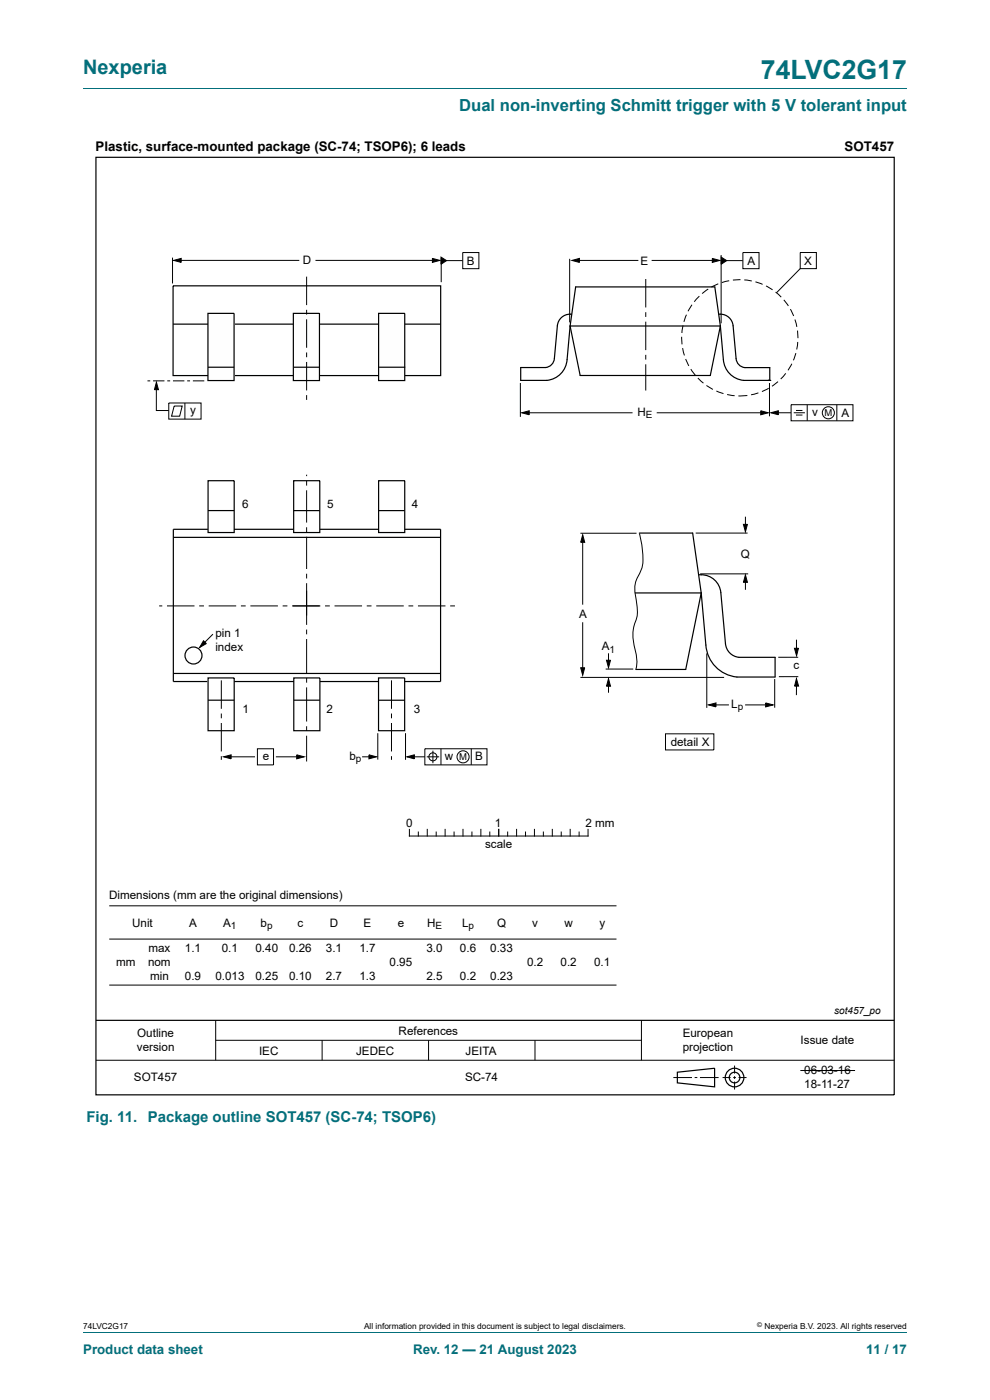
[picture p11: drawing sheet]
<svg xmlns="http://www.w3.org/2000/svg" width="210mm" height="297mm" viewBox="0 0 210 297" stroke-linecap="round" stroke-linejoin="round" font-family="sans-serif">
<path d="M17.6 18.8h174.8" fill="none" stroke="#036f7b" stroke-width=".21"/>
<g fill="none" stroke="#000" stroke-width=".21">
<path d="M36.6 54.7v5.4M36.8 55.2l1.6-.4v.9zM37.8 55.2h25.7M66.9 55.2h25.6M91.7 54.8l1.6 .4-1.6 .5zM93.5 54.5l1.2 .8-1.2 .8zM93.6 54.8v5.1M94.1 55.3h4M98.2 53.6h3.4v3.4h-3.4zM120.8 54.9v13.5M121.3 55.2l1.6-.4v.9zM122 55.2h13.4"/>
<path d="M137 59.2v6M138.2 55.2h13.7M151.1 54.8l1.6 .4-1.6 .5zM153 54.1v14.5M153 54.5l1.1 .8-1.1 .8zM153.5 55.3h4.1M154.7 59.6l-1.6 .3M157.1 59.3l-1.6 .1M157.6 53.6h3.4v3.4h-3.4zM157.9 59.4l1.6 .2M160.2 59.8l1.6 .5M169.7 53.6h3.5v3.4h-3.5z"/>
<path d="M169.7 57l-5 5.1M137 66.2v1M137 68.2v6.1M137 75.3v1M137 77.3v5.5M144.6 71.4l.1 1.7M144.8 73.8l.4 1.6M144.9 69.1l-.3 1.5M145.4 76.2l.7 1.4M145.6 66.8l-.5 1.5M146.5 78.3l1 1.3M146.8 64.6l-.8 1.4"/>
<path d="M148.3 62.8l-1 1.2M150.2 61.3l-1.3 1M152.4 60.2l-1.5 .7M162.5 60.7l1.4 .8M164.5 62l1.2 1M166.3 63.6l.9 1.3M166.7 79.2l-1.1 1.2M167.7 65.6l.7 1.4M168 77.2l-.8 1.4M168.6 67.8l.4 1.5M168.8 74.9l-.5 1.5M169.2 70.1l.1 1.6"/>
<path d="M169.2 72.5l-.2 1.6M31.3 80.8h.6M32.5 80.8h2.4M33.2 81.6v5.5h2.6M33.2 81.1l.4 1.6h-.8zM35.5 80.8h.6M35.8 85.5h6.9v3.4h-6.9zM36.7 80.8h2.4M36.9 86.1h1.7l-.5 2.2h-1.7zM39.2 85.5v3.4M39.7 80.8h.6M40.9 80.8h2.4"/>
<path d="M110.4 81.3v7.1M110.7 87.6l1.6-.5v.9zM111.5 87.6h22.7M139.3 87.6h22.7M148 80.2l1.2 1.1M149.8 81.8l1.4 .8M152 82.9l1.5 .6M154.2 83.7l1.6 .2M158.5 83.9l-1.9 .1M160.9 83.3l-1.6 .5M161.4 87.1l1.6 .5-1.6 .4zM163.1 82.4l-1.5 .7"/>
<path d="M163.2 81.3v7M163.5 87.6l1.6-.5v.9zM164.4 87.6h3.4M165 81l-1.2 .9M167.8 85.9h13.1v3.4h-13.1zM168.4 87.6h2.3M168.8 87.1h1.4M168.8 88h1.4M171.2 85.9v3.4M177.5 85.9v3.4M65 100.7v.3M65 102v1"/>
<path d="M65 104v6.9M65 111.9v1M65 113.9v6.8M123.1 113.1h11.9M123.6 113.5l.4 1.5h-.8zM123.6 114.7v13.6M135.6 113.2a17.6 17.6 0 0 1 .6 7.3l-.9 1.8a5.3 5.3 0 0 0-.5 3.9l.2 1.5a7.4 7.4 0 0 1-.5 5.1 11 11 0 0 0 .4 5.9 6.6 6.6 0 0 1 0 3.3M147.6 113.1h11M157.7 111.2h.8l-.4 1.6zM158.1 109.6v2.4M33.8 128.5h.6M35.4 128.5h5.9"/>
<path d="M42.3 128.5h1M43.2 135.9l.6 .6-1.5 .9zM44.3 128.5h5.8M45.2 134.5l-2.2 2.2M51.1 128.5h1M53.1 128.5h5.8M60 128.5h1M62 128.5h5.9M65 121.7v1M65 123.7v8.9M65 133.6v1M65 135.6v7.2"/>
<path d="M69 128.5h1M71 128.5h5.8M77.8 128.5h1M79.8 128.5h5.8M86.6 128.5h1.1M88.7 128.5h5.8M95.5 128.5h1M123.6 132v10.3M129.1 138.6v2.6M148.5 121.7h10.2M149.9 138.6v11.6M158.1 122l.4 1.5h-.8z"/>
<path d="M158.1 122.7v2.4M168.5 137.5h.9l-.4 1.6zM169 135.7v2.9M169.3 139.4h-4.2M46.9 144.3v6.1M46.9 151.4v1M46.9 153.4v6M54.6 158.8h3.4v3.5h-3.4zM65 143.8v1M65 145.8v7.3M65 154.1v1M65 156.1v5.4"/>
<path d="M80.1 155.5v5.6M83 144.3v6.1M83 151.4v1M83 153.4v6M86 155.5v5.7M90.1 158.8h13.2v3.5h-13.2zM91.8 159.3v2.6M93.5 158.8v3.5M100 158.8v3.5M123.1 143.7h30.5M123.2 141.7h.8l-.4 1.5zM128.5 141.9h5.8"/>
<path d="M128.6 140.1h.9l-.4 1.6zM129.1 144l.4 1.6h-.9zM129.1 145v2M141.2 155.7h10.2v3.4h-10.2zM150.3 149.5l1.6-.4v.9zM151.2 149.5h3.4M158.1 149.5h4.8M162.4 149.1l1.6 .4-1.6 .5zM164.3 144.1v6M168.9 144l.5 1.5-.9 .1zM169 144.9l-.1 2.6M169.3 143.5l-4.1 .1"/>
<path d="M46.9 160.4v.8M47.4 160.6l1.6-.5v.9zM48.3 160.6h5.8M58.5 160.6h5.2M62.9 160.1l1.6 .5-1.6 .4zM76.8 160.6h2.2M78.3 160.1l1.6 .5-1.6 .4zM83 160.4v.8M86.3 160.6l1.6-.5v.9zM86.8 175.9v1.5h37.9v-1.5M87.2 160.6h2.9M88.7 176.5v.9"/>
<path d="M90.5 160.6h2.7M90.6 175.9v1.5M92.5 176.5v.9M94.4 175.9v1.5M96.3 176.5v.9M98.2 175.9v1.5M100.1 176.5v.9M102 175.9v1.5M103.9 176.5v.9M105.8 175.9v1.5M107.7 176.5v.9M109.6 175.9v1.5"/>
<path d="M111.5 176.5v.9M113.4 175.9v1.5M115.3 176.5v.9M117.2 175.9v1.5M119.1 176.5v.9M120.9 175.9v1.5M122.8 176.5v.9M23.2 199.2h107.6M23.2 192.2h107.6M23.2 209h107.6M45.8 216.5v8.4M136.1 216.5v8.4"/>
<path d="M20.4 224.9h169.3M45.8 220.7h90.3M68.3 220.7v4.2M90.9 220.7v4.2M113.5 220.7v4.2M142.8 228.6h4M147.4 228.6h.5M148.5 228.6h3.9M153.3 228.6h1.7M155.5 228.6h.6M155.8 226.1v1.6M155.8 228.3v.6"/>
<path d="M155.8 229.4v1.7M156.7 228.6h1.7M169.8 227.1h11.6"/>
<circle cx="175.7" cy="87.6" r="1.28"/>
<circle cx="91.8" cy="160.6" r=".85"/>
<circle cx="98.2" cy="160.6" r="1.28"/>
</g>
<g fill="none" stroke="#000" stroke-width=".25">
<path d="M20.4 33.4h169.3v198.9h-169.3zM36.7 60.6h56.8v19.1h-56.8zM36.7 68.8h56.8M36.8 114h56.6M44.1 112.3h-7.3v32.3h7.2M44.1 102h5.6v11h-5.6zM44.1 108.3h5.6M49.6 112.3h12.6M62.3 102h5.5v11h-5.5zM62.3 108.3h5.5M67.9 112.3h12.4M80.3 102h5.6v11h-5.6z"/>
<path d="M80.3 108.3h5.6M85.9 112.3h7.6v32.3h-7.7M36.8 142.9h56.6M44.1 143.8h5.6v11.2h-5.6zM44.1 148.5h5.6M49.7 144.6h12.6M62.3 143.8h5.6v11.2h-5.6zM62.3 148.5h5.6M67.9 144.6h12.4M80.3 143.8h5.5v11.2h-5.5zM80.3 148.5h5.6M20.4 216.5h169.3"/>
<path d="M143.7 227.5l7.9-.9v4l-7.9-.9z"/>
<circle cx="155.8" cy="228.6" r="1.13"/>
<circle cx="155.8" cy="228.6" r="1.98"/>
</g>
<g fill="#000">
<path d="M36.8 55.2l1.6-.4v.9zM91.7 54.8l1.6 .4-1.6 .5zM93.5 54.5l1.2 .8-1.2 .8zM121.3 55.2l1.6-.4v.9zM151.1 54.8l1.6 .4-1.6 .5zM153 54.5l1.1 .8-1.1 .8zM33.2 81.1l.4 1.6h-.8zM110.7 87.6l1.6-.5v.9zM161.4 87.1l1.6 .5-1.6 .4zM163.5 87.6l1.6-.5v.9zM123.6 113.5l.4 1.5h-.8zM157.7 111.2h.8l-.4 1.6z"/>
<path d="M43.2 135.9l.6 .6-1.5 .9zM158.1 122l.4 1.5h-.8zM168.5 137.5h.9l-.4 1.6zM123.2 141.7h.8l-.4 1.5zM129.1 144l.4 1.6h-.9zM128.6 140.1h.9l-.4 1.6zM150.3 149.5l1.6-.4v.9zM162.4 149.1l1.6 .4-1.6 .5zM168.9 144l.5 1.5-.9 .1zM47.4 160.6l1.6-.5v.9zM62.9 160.1l1.6 .5-1.6 .4zM78.3 160.1l1.6 .5-1.6 .4z"/>
<path d="M86.3 160.6l1.6-.5v.9z"/>
</g>
<path d="M80.3 66.5h5.6v14.2h-5.6z" fill="#fefefe"/>
<path d="M80.3 66.5h5.6v14.2h-5.6zM80.4 77.9h5.6" fill="none" stroke="#000" stroke-width=".25"/>
<path d="M62.2 66.5h5.6v14.2h-5.6z" fill="#fefefe"/>
<path d="M62.2 66.5h5.6v14.2h-5.6z" fill="none" stroke="#000" stroke-width=".25"/>
<path d="M44.1 66.5h5.6v14.2h-5.6z" fill="#fefefe"/>
<g fill="none" stroke="#000" stroke-width=".25">
<path d="M44.1 66.5h5.6v14.2h-5.6zM44.1 77.9h5.6M62.3 77.9h5.6M120.9 69.2l1.2-8.3h29.5l1.2 8.3M120.9 69.2l2.2 10.5h27.6l2.1-10.5M120.9 69.2h31.9M121.2 66.6a2.74 2.74 0 0 0-3 2.5l-.6 6.9a2.07 2.07 0 0 1-1.9 2h-5.2v2.7h5.5a4.8 4.8 0 0 0 4.3-4.4l.6-7.1M152.5 66.6a2.74 2.74 0 0 1 3 2.5l.6 7a2.07 2.07 0 0 0 1.9 1.9h5.3v2.7M152.8 69.2l.6 7.1a4.8 4.8 0 0 0 4.3 4.4h5.6M163 80.7h.3M163.3 80.7h.1M135.6 113.1h11.3l1.8 12.7"/>
<path d="M134.7 125.8h14M148.3 121.9a4.2 4.2 0 0 1 4.6 3.8l1 10.8a3.2 3.2 0 0 0 2.9 2.9h7.6v4.2h-8.1a7.3 7.3 0 0 1-6.6-6.8l-1-11M148.7 125.8l-3.2 16.2h-10.6"/>
<circle cx="41" cy="139.1" r="1.8"/>
</g>
<path d="M65 58.7v6M65 65.7v1M65 67.7v6.1M65 74.8v1M65 76.8v6M65 83.8v1" fill="none" stroke="#000" stroke-width=".21"/>
<path d="M17.6 282.6h174.8" fill="none" stroke="#036f7b" stroke-width=".21"/>
<text font-size="5.6" fill="#036f7b" x="161.4" y="16.8">74LVC2G17</text>
<text font-size="4.2" fill="#036f7b" x="17.6" y="15.6">Nexperia</text>
<text font-size="3.5" fill="#036f7b" x="97.4" y="23.7">Dual non-inverting Schmitt trigger with 5 V tolerant input</text>
<g font-size="3.2" fill="#036f7b">
<text x="18.3" y="238">Fig. 11.</text>
<text x="31.3" y="238">Package outline SOT457 (SC-74; TSOP6)</text>
</g>
<g font-size="2.8">
<text x="20.3" y="32.1">Plastic, surface-mounted package (SC-74; TSOP6); 6 leads</text>
<text x="179.2" y="32.1">SOT457</text>
</g>
<g font-size="2.8" fill="#036f7b">
<text x="17.6" y="287.2">Product data sheet</text>
<text x="87.6" y="287.2">Rev. 12 — 21 August 2023</text>
<text x="183.7" y="287.2">11 / 17</text>
</g>
<g font-size="2.5">
<text x="64.2" y="56">D</text>
<text x="99" y="56.1">B</text>
<text x="135.9" y="56.1">E</text>
<text x="158.5" y="56.1">A</text>
<text x="170.6" y="56.1">X</text>
<text x="40.4" y="87.8">y</text>
<text x="135.2" y="88.2">H</text>
<text x="172.2" y="88.2">v</text>
<text x="178.5" y="88.4">A</text>
<text x="51.3" y="107.8">6</text>
<text x="69.4" y="107.8">5</text>
<text x="87.3" y="107.8">4</text>
<text x="157.1" y="118.3">Q</text>
<text x="122.8" y="131">A</text>
<text x="45.7" y="135.2">pin 1</text>
<text x="127.7" y="138">A</text>
<text x="45.7" y="138.2">index</text>
<text x="168.3" y="142">c</text>
<text x="51.5" y="151.2">1</text>
<text x="69.2" y="151.2">2</text>
<text x="87.8" y="151.2">3</text>
<text x="155.1" y="150.2">L</text>
<text x="55.8" y="161.2">e</text>
<text x="74.1" y="161.1">b</text>
<text x="94.3" y="161.3">w</text>
<text x="100.8" y="161.3">B</text>
<text x="142.3" y="158.2">detail X</text>
<text x="86.1" y="175.4">0</text>
<text x="102.9" y="179.9">scale</text>
<text x="105" y="175.4">1</text>
<text x="124.2" y="175.4">2 mm</text>
<text x="23.1" y="190.7">Dimensions (mm are the original dimensions)</text>
<text x="28" y="196.6">Unit</text>
<text x="40.1" y="196.6">A</text>
<text x="47.3" y="196.6">A</text>
<text x="55.3" y="196.6">b</text>
<text x="63.1" y="196.6">c</text>
<text x="69.9" y="196.6">D</text>
<text x="77.1" y="196.6">E</text>
<text x="84.4" y="196.6">e</text>
<text x="90.6" y="196.6">H</text>
<text x="98" y="196.6">L</text>
<text x="105.4" y="196.6">Q</text>
<text x="112.9" y="196.6">v</text>
<text x="119.7" y="196.6">w</text>
<text x="127.2" y="196.6">y</text>
<text x="31.5" y="202">max</text>
<text x="39.2" y="202">1.1</text>
<text x="47" y="202">0.1</text>
<text x="54.2" y="202">0.40</text>
<text x="61.3" y="202">0.26</text>
<text x="69.1" y="202">3.1</text>
<text x="76.2" y="202">1.7</text>
<text x="90.5" y="202">3.0</text>
<text x="97.6" y="202">0.6</text>
<text x="104" y="202">0.33</text>
<text x="24.7" y="205">mm</text>
<text x="31.4" y="204.9">nom</text>
<text x="31.8" y="207.9">min</text>
<text x="39.2" y="207.8">0.9</text>
<text x="45.7" y="207.8">0.013</text>
<text x="54.2" y="207.8">0.25</text>
<text x="61.3" y="207.8">0.10</text>
<text x="69.1" y="207.8">2.7</text>
<text x="76.2" y="207.8">1.3</text>
<text x="82.6" y="205">0.95</text>
<text x="90.5" y="207.8">2.5</text>
<text x="97.6" y="207.8">0.2</text>
<text x="104" y="207.8">0.23</text>
<text x="111.8" y="205">0.2</text>
<text x="118.9" y="205">0.2</text>
<text x="126" y="205">0.1</text>
<text x="29.1" y="220.1">Outline</text>
<text x="84.6" y="219.6">References</text>
<text x="144.8" y="220.1">European</text>
<text x="169.8" y="221.5">Issue date</text>
<text x="29.1" y="223.1">version</text>
<text x="55" y="223.8">IEC</text>
<text x="75.5" y="223.8">JEDEC</text>
<text x="98.8" y="223.8">JEITA</text>
<text x="144.8" y="223.1">projection</text>
<text x="170.6" y="227.9">06-03-16</text>
<text x="28.4" y="229.4">SOT457</text>
<text x="98.6" y="229.4">SC-74</text>
<text x="170.6" y="230.8">18-11-27</text>
</g>
<g font-size="2.1">
<text x="137" y="88.6">E</text>
<text x="129.3" y="138.5">1</text>
<text x="156.5" y="150.7">p</text>
<text x="75.5" y="161.6">p</text>
<text x="49" y="197.1">1</text>
<text x="56.7" y="197.1">p</text>
<text x="92.4" y="197.1">E</text>
<text x="99.3" y="197.1">p</text>
<text x="176.9" y="215.2">sot457_po</text>
</g>
<g font-size="2">
<text x="174.9" y="88.2">M</text>
<text x="97.4" y="161.3">M</text>
</g>
<g font-size="1.8">
<text x="17.6" y="282">74LVC2G17</text>
<text x="77.2" y="282">All information provided in this document is subject to legal disclaimers.</text>
<text x="162.2" y="282">Nexperia B.V. 2023. All rights reserved</text>
</g>
<text font-size="1.4" x="160.6" y="281.6">©</text>
</svg>
